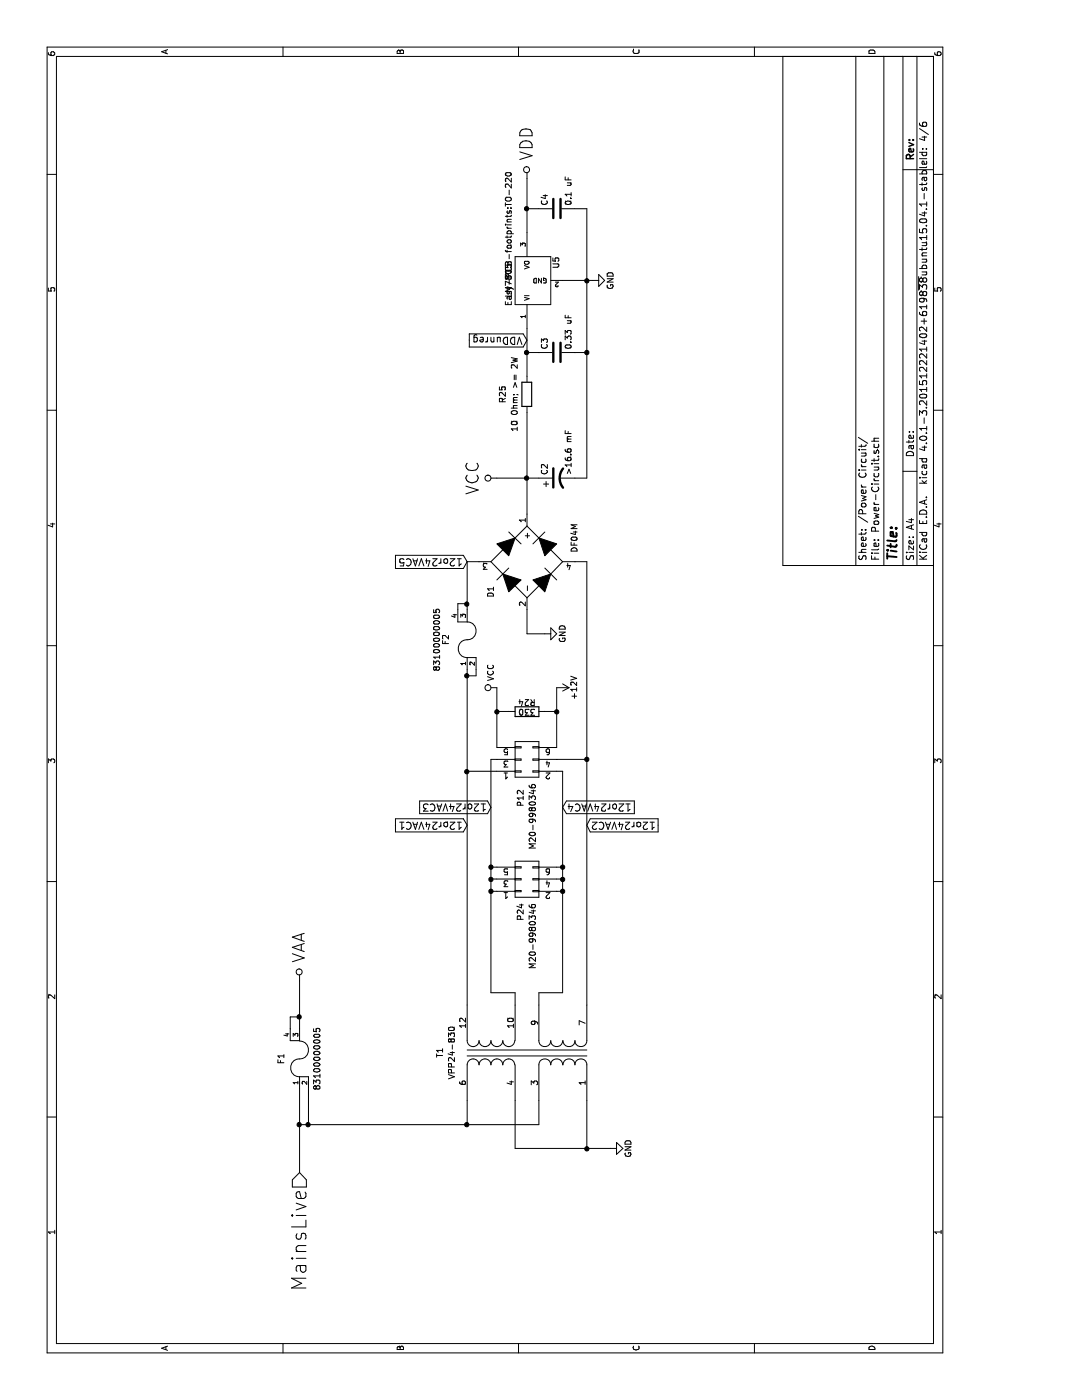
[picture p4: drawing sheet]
EESchema Schematic File Version 2
LIBS:Easy-PCB
LIBS:Easy-PCB-rescue
LIBS:power
LIBS:device
LIBS:transistors
LIBS:conn
LIBS:linear
LIBS:regul
LIBS:74xx
LIBS:cmos4000
LIBS:adc-dac
LIBS:memory
LIBS:xilinx
LIBS:microcontrollers
LIBS:dsp
LIBS:microchip
LIBS:analog_switches
LIBS:motorola
LIBS:texas
LIBS:intel
LIBS:audio
LIBS:interface
LIBS:digital-audio
LIBS:philips
LIBS:display
LIBS:cypress
LIBS:siliconi
LIBS:opto
LIBS:atmel
LIBS:contrib
LIBS:valves
LIBS:Easy-PCB-cache
EELAYER 25 0
EELAYER END
$Descr A4 11693 8268
encoding utf-8
Sheet 4 6
Title ""
Date ""
Rev ""
Comp ""
Comment1 ""
Comment2 ""
Comment3 ""
Comment4 ""
$EndDescr
Text HLabel 1900 2500 0    120  Input ~ 0
MainsLive
$Comp
L FUSE F1
U 1 1
P 2850 2500
F 0 "F1" H 2850 2650 50  0000 C CNN
F 1 "83100000005" H 2850 2350 50  0000 C CNN
F 2 "Easy-PCB-footprints:83100000005_Fuse_Holder" H 2850 2500 50  0001 C CNN
F 3 "" H 2850 2500 50  0000 C CNN
	1    2850 2500
	1    0    0    -1  
$EndComp
$Comp
L VPP24-830 T1
U 1 1
P 2900 4400
F 0 "T1" H 2900 5125 50  0000 C CNN
F 1 "VPP24-830" H 2900 5025 50  0000 C CNN
F 2 "Easy-PCB-footprints:VPP24-830" H 2900 4700 50  0001 C CNN
F 3 "" H 2900 4700 50  0000 C CNN
	1    2900 4400
	1    0    0    -1  
$EndComp
Wire Wire Line
	2300 3900 2500 3900
Wire Wire Line
	2300 4500 2500 4500
Connection ~ 2300 3900
Wire Wire Line
	2500 4300 2100 4300
Wire Wire Line
	2100 4300 2100 5100
Wire Wire Line
	2100 4900 2500 4900
$Comp
L GND #PWR035
U 1 1
P 2100 5100
F 0 "#PWR035" H 2100 4850 50  0001 C CNN
F 1 "GND" H 2100 4950 50  0000 C CNN
F 2 "" H 2100 5100 50  0000 C CNN
F 3 "" H 2100 5100 50  0000 C CNN
	1    2100 5100
	1    0    0    -1  
$EndComp
Connection ~ 2100 4900
$Comp
L CONN_02X03 P24
U 1 1
P 4350 4400
F 0 "P24" V 4300 4600 50  0000 L CNN
F 1 "M20-9980346" V 4400 4600 50  0000 L CNN
F 2 "Easy-PCB-footprints:Male_Header_2x03" H 4350 3200 50  0001 C CNN
F 3 "" H 4350 3200 50  0000 C CNN
	1    4350 4400
	0    -1   1    0   
$EndComp
$Comp
L CONN_02X03 P12
U 1 1
P 5350 4400
F 0 "P12" V 5300 4650 50  0000 L CNN
F 1 "M20-9980346" V 5400 4600 50  0000 L CNN
F 2 "Easy-PCB-footprints:Male_Header_2x03" H 5350 3200 50  0001 C CNN
F 3 "" H 5350 3200 50  0000 C CNN
	1    5350 4400
	0    -1   1    0   
$EndComp
Wire Wire Line
	3300 4300 3400 4300
Wire Wire Line
	3400 4300 3400 4100
Wire Wire Line
	3400 4100 5350 4100
Wire Wire Line
	4450 4100 4450 4150
Wire Wire Line
	4350 4100 4350 4150
Connection ~ 4350 4100
Wire Wire Line
	4250 4100 4250 4150
Connection ~ 4250 4100
Wire Wire Line
	3300 4500 3400 4500
Wire Wire Line
	3400 4500 3400 4700
Wire Wire Line
	3400 4700 5250 4700
Wire Wire Line
	4250 4700 4250 4650
Wire Wire Line
	4350 4700 4350 4650
Connection ~ 4250 4700
Wire Wire Line
	4450 4700 4450 4650
Connection ~ 4350 4700
Wire Wire Line
	5250 4700 5250 4650
Connection ~ 4450 4700
Wire Wire Line
	5350 4100 5350 4150
Connection ~ 4450 4100
Wire Wire Line
	5250 4150 5250 3900
Wire Wire Line
	3300 3900 6100 3900
Wire Wire Line
	3300 4900 7000 4900
Wire Wire Line
	5350 4900 5350 4650
$Comp
L R R24
U 1 1
P 5750 4400
F 0 "R24" V 5830 4400 50  0000 C CNN
F 1 "330" V 5750 4400 50  0000 C CNN
F 2 "Resistors_ThroughHole:Resistor_Horizontal_RM10mm" V 5680 4400 50  0001 C CNN
F 3 "" H 5750 4400 50  0000 C CNN
	1    5750 4400
	1    0    0    -1  
$EndComp
$Comp
L +12V #PWR036
U 1 1
P 5950 4650
F 0 "#PWR036" H 5950 4500 50  0001 C CNN
F 1 "+12V" H 5950 4790 50  0000 C CNN
F 2 "" H 5950 4650 50  0000 C CNN
F 3 "" H 5950 4650 50  0000 C CNN
	1    5950 4650
	-1   0    0    1   
$EndComp
$Comp
L VCC #PWR037
U 1 1
P 5950 4150
F 0 "#PWR037" H 5950 4000 50  0001 C CNN
F 1 "VCC" H 6075 4200 50  0000 C CNN
F 2 "" H 5950 4150 50  0000 C CNN
F 3 "" H 5950 4150 50  0000 C CNN
	1    5950 4150
	1    0    0    -1  
$EndComp
Wire Wire Line
	5950 4150 5450 4150
Wire Wire Line
	5750 4250 5750 4150
Connection ~ 5750 4150
Wire Wire Line
	5450 4650 5950 4650
Wire Wire Line
	5750 4550 5750 4650
Connection ~ 5750 4650
Connection ~ 5250 3900
Wire Wire Line
	6600 3900 7000 3900
Wire Wire Line
	7000 3900 7000 4000
Wire Wire Line
	7000 4900 7000 4800
Connection ~ 5350 4900
$Comp
L GND #PWR038
U 1 1
P 6400 4550
F 0 "#PWR038" H 6400 4300 50  0001 C CNN
F 1 "GND" H 6400 4400 50  0000 C CNN
F 2 "" H 6400 4550 50  0000 C CNN
F 3 "" H 6400 4550 50  0000 C CNN
	1    6400 4550
	1    0    0    -1  
$EndComp
Wire Wire Line
	6600 4400 6400 4400
Wire Wire Line
	6400 4400 6400 4550
$Comp
L DF04M D1
U 1 1
P 7000 4400
F 0 "D1" H 6750 4700 50  0000 C CNN
F 1 "DF04M" H 7200 4000 50  0000 C CNN
F 2 "Easy-PCB-footprints:DF04M" H 7000 4400 50  0001 C CNN
F 3 "" H 7000 4400 50  0000 C CNN
	1    7000 4400
	1    0    0    -1  
$EndComp
$Comp
L VAA #PWR039
U 1 1
P 3500 2500
F 0 "#PWR039" H 3500 2350 50  0001 C CNN
F 1 "VAA" V 3500 2650 100 0000 L CNN
F 2 "" H 3500 2500 50  0000 C CNN
F 3 "" H 3500 2500 50  0000 C CNN
	1    3500 2500
	0    1    1    0   
$EndComp
Wire Wire Line
	3100 2500 3500 2500
Wire Wire Line
	2300 2500 2300 4500
Wire Wire Line
	1900 2500 2600 2500
Connection ~ 2300 2500
$Comp
L CP1 C2
U 1 1
P 7700 4650
F 0 "C2" H 7725 4750 50  0000 L CNN
F 1 ">16.6 mF" H 7725 4550 50  0000 L CNN
F 2 "Easy-PCB-footprints:C_Radial_D35_L51_P10" H 7700 4650 50  0001 C CNN
F 3 "" H 7700 4650 50  0000 C CNN
	1    7700 4650
	1    0    0    -1  
$EndComp
$Comp
L VCC #PWR040
U 1 1
P 7700 4150
F 0 "#PWR040" H 7700 4000 50  0001 C CNN
F 1 "VCC" H 7700 4350 100 0000 C CNN
F 2 "" H 7700 4150 50  0000 C CNN
F 3 "" H 7700 4150 50  0000 C CNN
	1    7700 4150
	1    0    0    -1  
$EndComp
$Comp
L VDD #PWR041
U 1 1
P 10200 4400
F 0 "#PWR041" H 10200 4250 50  0001 C CNN
F 1 "VDD" V 10200 4550 100 0000 L CNN
F 2 "" H 10200 4400 50  0000 C CNN
F 3 "" H 10200 4400 50  0000 C CNN
	1    10200 4400
	0    1    1    0   
$EndComp
$Comp
L GND #PWR042
U 1 1
P 9350 4950
F 0 "#PWR042" H 9350 4700 50  0001 C CNN
F 1 "GND" H 9350 4800 50  0000 C CNN
F 2 "" H 9350 4950 50  0000 C CNN
F 3 "" H 9350 4950 50  0000 C CNN
	1    9350 4950
	1    0    0    -1  
$EndComp
$Comp
L C C4
U 1 1
P 9950 4650
F 0 "C4" H 9975 4750 50  0000 L CNN
F 1 "0.1 uF" H 9975 4550 50  0000 L CNN
F 2 "Easy-PCB-footprints:C_Disc_D3_P2.5" H 9988 4500 50  0001 C CNN
F 3 "" H 9950 4650 50  0000 C CNN
	1    9950 4650
	1    0    0    -1  
$EndComp
$Comp
L C C3
U 1 1
P 8750 4650
F 0 "C3" H 8775 4750 50  0000 L CNN
F 1 "0.33 uF" H 8775 4550 50  0000 L CNN
F 2 "Easy-PCB-footprints:C_Disc_D6_P5" H 8788 4500 50  0001 C CNN
F 3 "" H 8750 4650 50  0000 C CNN
	1    8750 4650
	1    0    0    -1  
$EndComp
$Comp
L R R25
U 1 1
P 8400 4400
F 0 "R25" V 8200 4400 50  0000 C CNN
F 1 "10 Ohm; >= 2W" V 8300 4400 50  0000 C CNN
F 2 "Resistors_ThroughHole:Resistor_Horizontal_RM15mm" V 8330 4400 50  0001 C CNN
F 3 "" H 8400 4400 50  0000 C CNN
	1    8400 4400
	0    1    1    0   
$EndComp
Wire Wire Line
	8550 4400 8950 4400
Wire Wire Line
	8750 4400 8750 4500
Connection ~ 8750 4400
Wire Wire Line
	7400 4400 8250 4400
Wire Wire Line
	7700 4150 7700 4500
Connection ~ 7700 4400
Wire Wire Line
	7700 4800 7700 4900
Wire Wire Line
	7700 4900 9950 4900
Wire Wire Line
	9950 4900 9950 4800
Wire Wire Line
	8750 4800 8750 4900
Connection ~ 8750 4900
Wire Wire Line
	9750 4400 10200 4400
Wire Wire Line
	9950 4400 9950 4500
Connection ~ 9950 4400
Wire Wire Line
	9350 4700 9350 4950
Connection ~ 9350 4900
$Comp
L LM7805 U5
U 1 1
P 9350 4450
F 0 "U5" H 9500 4254 50  0000 C CNN
F 1 "LM7805" H 9350 4650 50  0000 C CNN
F 2 "Easy-PCB-footprints:TO-220" H 9700 4650 50  0000 C CNN
F 3 "" H 9350 4450 50  0000 C CNN
	1    9350 4450
	1    0    0    -1  
$EndComp
$Comp
L FUSE F2
U 1 1
P 6350 3900
F 0 "F2" H 6350 4075 50  0000 C CNN
F 1 "83100000005" H 6350 4150 50  0000 C CNN
F 2 "Easy-PCB-footprints:83100000005_Fuse_Holder" H 6350 3900 50  0001 C CNN
F 3 "" H 6350 3900 50  0000 C CNN
	1    6350 3900
	1    0    0    -1  
$EndComp
Wire Wire Line
	2600 2575 2300 2575
Connection ~ 2300 2575
Wire Wire Line
	3100 2425 3200 2425
Wire Wire Line
	3200 2425 3200 2500
Connection ~ 3200 2500
Wire Wire Line
	6050 3900 6050 3975
Wire Wire Line
	6050 3975 6100 3975
Connection ~ 6050 3900
Wire Wire Line
	6650 3900 6650 3825
Wire Wire Line
	6650 3825 6600 3825
Connection ~ 6650 3900
Text GLabel 4800 3900 1    60   Input ~ 0
12or24VAC1
Text GLabel 4800 4900 3    60   Input ~ 0
12or24VAC2
Text GLabel 4950 4100 1    60   Input ~ 0
12or24VAC3
Text GLabel 4950 4700 3    60   Input ~ 0
12or24VAC4
Text GLabel 7000 3900 1    60   Input ~ 0
12or24VAC5
Text GLabel 8850 4400 1    60   Input ~ 0
VDDunreg
$EndSCHEMATC
